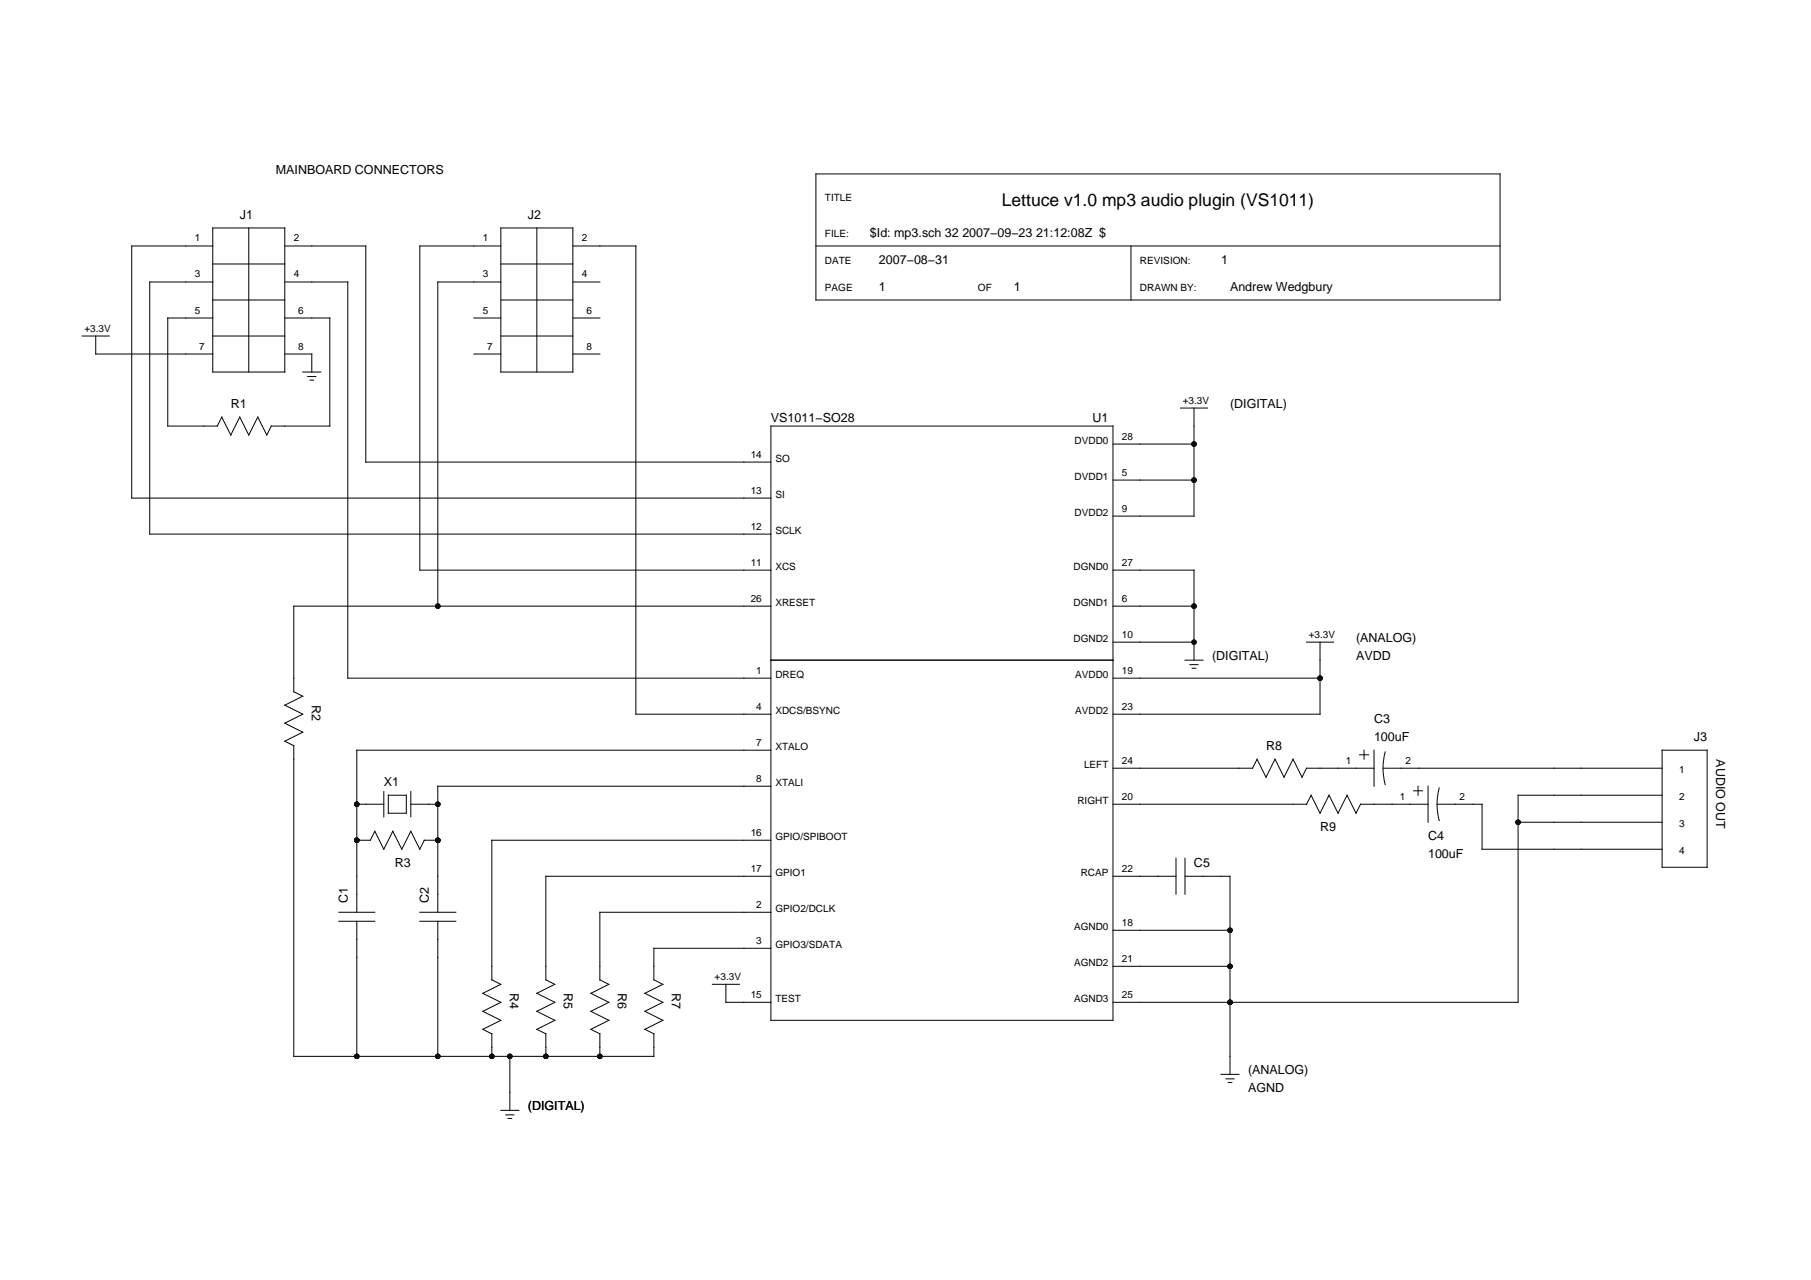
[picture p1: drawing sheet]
<svg xmlns="http://www.w3.org/2000/svg" width="297mm" height="210mm" viewBox="0 0 297 210" stroke-linecap="round" stroke-linejoin="round" font-family="sans-serif">
<g fill="none" stroke="#000" stroke-width=".16">
<path d="M34.9 37.4h11.8v23.6h-11.8zM40.8 37.4v23.6M82.1 37.4h11.9v23.6h-11.9zM88.1 37.4v23.6M133.8 28.5h112.2v20.7h-112.2zM13.5 55.1h4.4M15.7 55.1v3h19.2M34.9 49.2h11.8M34.9 40.3h-13.3v41.4h104.8M34.9 52.1h-7.4v17.8h8.2M34.9 46.2h-10.3v41.4h101.8M34.9 55.1h11.8"/>
<path d="M34.9 43.3h11.8M46.7 40.3h13.3v35.5h66.4M46.7 52.1h7.4v17.8h-9.6l-.7 1.4-1.5-2.9-1.5 2.9-1.5-2.9-1.5 2.9-1.4-2.9-.8 1.5M46.7 46.2h10.3v65h69.4M46.7 58.1h4.4v2.9M77.7 52.1h4.4M77.7 58.1h4.4M82.1 46.2h-10.3v53.2M82.1 49.2h11.9M82.1 40.3h-13.2v53.2h57.5M82.1 55.1h11.9M82.1 43.3h11.9"/>
<path d="M94 40.3h10.3v76.8h22.1M94 46.2h4.4M94 52.1h4.4M94 58.1h4.4M133.8 40.3h112.2M185.5 40.3v8.9M49.7 61h2.9M50.5 61.7h1.3M50.8 62.3h.6M126.4 69.9h56.1v97.4h-56.1zM182.5 78.7h13.3M182.5 72.8h13.3"/>
<path d="M193.6 66.9h4.5M195.8 66.9v17.7h-13.3M126.4 99.4h-78.2v14.1M182.5 99.4h13.3M182.5 93.5h13.3v14.8M48.2 113.4l1.5 .8M49.7 114.2l-3 1.4 3 1.5-3 1.5 3 1.5-3 1.4 1.5 .8v50.9h59v-3.7l-1.4-.7 2.9-1.5-2.9-1.5 2.9-1.4-2.9-1.5 2.9-1.5M126.4 108.3h56.1M182.5 105.3h13.3M182.5 111.2h34M194.4 108.3h2.9M195.2 109h1.3"/>
<path d="M195.5 109.6h.6M214.3 105.3h4.4M216.5 105.3v11.8h-34M58.5 131.9h4.5M58.5 137.8h2.2l.8-1.5 1.5 3 1.4-3 1.5 3 1.5-3 1.5 3 .7-1.5h2.2M63 129.8v4.1M63.7 130.4h2.9v3h-2.9zM67.4 131.9h4.4M67.4 129.8v4.1M126.4 123h-67.9v26.6M126.4 128.9h-54.6v20.7M126.4 137.8h-45.7v22.9"/>
<path d="M182.5 131.9h31.8M182.5 126h23M205.4 126l.8-1.5 1.5 3 1.4-3 1.5 3 1.5-3 1.5 3 .7-1.5h11.1M214.3 131.9l.7-1.5 1.5 3 1.5-3 1.5 3 1.4-3 1.5 3 .8-1.5h11M223 123.8h1.5M223.7 123v1.5M225.4 123v5.9M226.8 126h45.8M227.2 123.3a10.3 10.3 0 0 0 0 5.4M231.9 129.7h1.4M232.6 128.9v1.5M234.2 128.9v5.9"/>
<path d="M235.7 131.9h7.4v7.4h29.5M236.1 129.2a10.3 10.3 0 0 0 0 5.4M249 134.8h23.6M272.6 130.4h-23.6v34h-66.5M272.6 123h7.4v19.2h-7.4zM55.6 149.6h5.9M55.6 151.1h5.9M58.5 151.1v22.1M68.9 149.6h5.9M68.9 151.1h5.9M71.8 151.1v22.1M126.4 149.6h-28v11.1"/>
<path d="M126.4 143.7h-36.9v17M126.4 155.5h-19.2v5.2M182.5 143.7h10.4M182.5 152.6h19.2M182.5 158.5h19.2M192.9 140.7v5.9M194.4 143.7h7.3v32.5M194.4 140.7v5.9M80.7 160.7l1.4 .7M82.1 161.4l-2.9 1.5 2.9 1.5-2.9 1.4 2.9 1.5-2.9 1.5 1.5 .7v3.7M83.6 173.2v8.9M89.5 160.7l1.5 .7"/>
<path d="M91 161.4l-2.9 1.5 2.9 1.5-2.9 1.4 2.9 1.5-2.9 1.5 1.4 .7v3.7M98.4 160.7l1.5 .7M99.9 161.4l-3 1.5 3 1.5-3 1.4 3 1.5-3 1.5 1.5 .7v3.7M107.2 160.7l1.5 .7M116.8 161.4h4.5M119.1 161.4v3h7.3M200.3 176.2h2.9M201.1 176.9h1.3M201.4 177.5h.6M82.1 182.1h3M83 182.8h1.3M83.3 183.4h.6"/>
</g>
<g fill="#000">
<circle cx="195.8" cy="72.8" r=".44"/>
<circle cx="195.8" cy="78.7" r=".44"/>
<circle cx="71.8" cy="99.4" r=".44"/>
<circle cx="195.8" cy="99.4" r=".44"/>
<circle cx="195.8" cy="105.3" r=".44"/>
<circle cx="216.5" cy="111.2" r=".44"/>
<circle cx="58.5" cy="131.9" r=".44"/>
<circle cx="58.5" cy="137.8" r=".44"/>
<circle cx="71.8" cy="131.9" r=".44"/>
<circle cx="71.8" cy="137.8" r=".44"/>
<circle cx="249" cy="134.8" r=".44"/>
<circle cx="201.7" cy="152.6" r=".44"/>
<circle cx="201.7" cy="158.5" r=".44"/>
<circle cx="58.5" cy="173.2" r=".44"/>
<circle cx="71.8" cy="173.2" r=".44"/>
<circle cx="80.7" cy="173.2" r=".44"/>
<circle cx="83.6" cy="173.2" r=".44"/>
<circle cx="89.5" cy="173.2" r=".44"/>
<circle cx="98.4" cy="173.2" r=".44"/>
<circle cx="201.7" cy="164.4" r=".44"/>
</g>
<text font-size="2.9" x="164.3" y="33.7">Lettuce v1.0 mp3 audio plugin (VS1011)</text>
<g font-size="2.1">
<text x="45.2" y="28.5">MAINBOARD CONNECTORS</text>
<text x="39.3" y="35.9">J1</text>
<text x="86.6" y="35.9">J2</text>
<text x="142.7" y="38.9">$Id: mp3.sch 32 2007−09−23 21:12:08Z $</text>
<text x="144.2" y="43.3">2007−08−31</text>
<text x="144.2" y="47.7">1</text>
<text x="166.3" y="47.7">1</text>
<text x="200.3" y="43.3">1</text>
<text x="201.7" y="47.7">Andrew Wedgbury</text>
<text x="37.8" y="66.9">R1</text>
<text x="126.4" y="69.1">VS1011−SO28</text>
<text x="179.2" y="69.1">U1</text>
<text x="201.7" y="66.9">(DIGITAL)</text>
<text x="222.4" y="105.3">(ANALOG)</text>
<text x="198.8" y="108.3">(DIGITAL)</text>
<text x="222.4" y="108.3">AVDD</text>
<text x="51.1" y="115.6" transform="rotate(90 51.1 115.6)">R2</text>
<text x="225.4" y="118.6">C3</text>
<text x="207.7" y="123">R8</text>
<text x="225.4" y="121.5">100uF</text>
<text x="277.8" y="121.5">J3</text>
<text x="281.5" y="124.5" transform="rotate(90 281.5 124.5)">AUDIO OUT</text>
<text x="63" y="128.9">X1</text>
<text x="216.5" y="136.3">R9</text>
<text x="234.2" y="137.8">C4</text>
<text x="64.8" y="142.2">R3</text>
<text x="195.8" y="142.2">C5</text>
<text x="234.2" y="140.7">100uF</text>
<text x="57" y="148.1" transform="rotate(-90 57 148.1)">C1</text>
<text x="70.3" y="148.1" transform="rotate(-90 70.3 148.1)">C2</text>
<text x="83.6" y="162.9" transform="rotate(90 83.6 162.9)">R4</text>
<text x="92.5" y="162.9" transform="rotate(90 92.5 162.9)">R5</text>
<text x="101.3" y="162.9" transform="rotate(90 101.3 162.9)">R6</text>
<text x="110.2" y="162.9" transform="rotate(90 110.2 162.9)">R7</text>
<text x="204.7" y="179.1">AGND</text>
<text x="204.7" y="176.2">(ANALOG)</text>
<text x="86.6" y="182.1">(DIGITAL)</text>
</g>
<g font-size="1.6">
<text x="135.3" y="33">TITLE</text>
<text x="31.9" y="39.6">1</text>
<text x="48.2" y="39.6">2</text>
<text x="79.2" y="39.6">1</text>
<text x="95.4" y="39.6">2</text>
<text x="135.3" y="38.9">FILE:</text>
<text x="31.9" y="45.5">3</text>
<text x="48.2" y="45.5">4</text>
<text x="79.2" y="45.5">3</text>
<text x="95.4" y="45.5">4</text>
<text x="135.3" y="47.7">PAGE</text>
<text x="135.3" y="43.3">DATE</text>
<text x="160.4" y="47.7">OF</text>
<text x="187" y="43.3">REVISION:</text>
<text x="187" y="47.7">DRAWN BY:</text>
<text x="31.9" y="51.4">5</text>
<text x="48.9" y="51.4">6</text>
<text x="79.2" y="51.4">5</text>
<text x="96.2" y="51.4">6</text>
<text x="13.9" y="54.4">+3.3V</text>
<text x="32.7" y="57.3">7</text>
<text x="48.9" y="57.3">8</text>
<text x="79.9" y="57.3">7</text>
<text x="96.2" y="57.3">8</text>
<text x="194" y="66.2">+3.3V</text>
<text x="123.1" y="75">14</text>
<text x="127.2" y="75.8">SO</text>
<text x="176.3" y="72.8">DVDD0</text>
<text x="184" y="78">5</text>
<text x="184" y="72.1">28</text>
<text x="123.1" y="80.9">13</text>
<text x="127.2" y="81.7">SI</text>
<text x="176.3" y="78.7">DVDD1</text>
<text x="184" y="83.9">9</text>
<text x="123.1" y="86.8">12</text>
<text x="127.2" y="87.6">SCLK</text>
<text x="176.3" y="84.6">DVDD2</text>
<text x="123.1" y="92.8">11</text>
<text x="127.2" y="93.5">XCS</text>
<text x="176.1" y="93.5">DGND0</text>
<text x="184" y="92.8">27</text>
<text x="123.1" y="98.7">26</text>
<text x="127.2" y="99.4">XRESET</text>
<text x="176.1" y="99.4">DGND1</text>
<text x="184" y="98.7">6</text>
<text x="176.1" y="105.3">DGND2</text>
<text x="184" y="104.6">10</text>
<text x="214.7" y="104.6">+3.3V</text>
<text x="124.1" y="110.5">1</text>
<text x="127.2" y="111.2">DREQ</text>
<text x="176.3" y="111.2">AVDD0</text>
<text x="184" y="110.5">19</text>
<text x="124.1" y="116.4">4</text>
<text x="127.2" y="117.1">XDCS/BSYNC</text>
<text x="176.3" y="117.1">AVDD2</text>
<text x="184" y="116.4">23</text>
<text x="124.1" y="122.3">7</text>
<text x="127.2" y="123">XTALO</text>
<text x="177.8" y="126">LEFT</text>
<text x="184" y="125.2">24</text>
<text x="220.8" y="125.2">1</text>
<text x="230.5" y="125.2">2</text>
<text x="124.1" y="128.2">8</text>
<text x="127.2" y="128.9">XTALI</text>
<text x="176.7" y="131.9">RIGHT</text>
<text x="184" y="131.1">20</text>
<text x="229.6" y="131.1">1</text>
<text x="239.4" y="131.1">2</text>
<text x="275.4" y="131.1">2</text>
<text x="275.4" y="126.7">1</text>
<text x="123.1" y="137.1">16</text>
<text x="127.2" y="137.8">GPIO/SPIBOOT</text>
<text x="275.4" y="135.6">3</text>
<text x="123.1" y="143">17</text>
<text x="127.2" y="143.7">GPIO1</text>
<text x="177.3" y="143.7">RCAP</text>
<text x="184" y="143">22</text>
<text x="275.4" y="140">4</text>
<text x="124.1" y="148.9">2</text>
<text x="127.2" y="149.6">GPIO2/DCLK</text>
<text x="124.1" y="154.8">3</text>
<text x="127.2" y="155.5">GPIO3/SDATA</text>
<text x="176.2" y="152.6">AGND0</text>
<text x="184" y="151.8">18</text>
<text x="117.2" y="160.7">+3.3V</text>
<text x="176.2" y="158.5">AGND2</text>
<text x="184" y="157.7">21</text>
<text x="123.1" y="163.6">15</text>
<text x="127.2" y="164.4">TEST</text>
<text x="176.2" y="164.4">AGND3</text>
<text x="184" y="163.6">25</text>
</g>
</svg>
